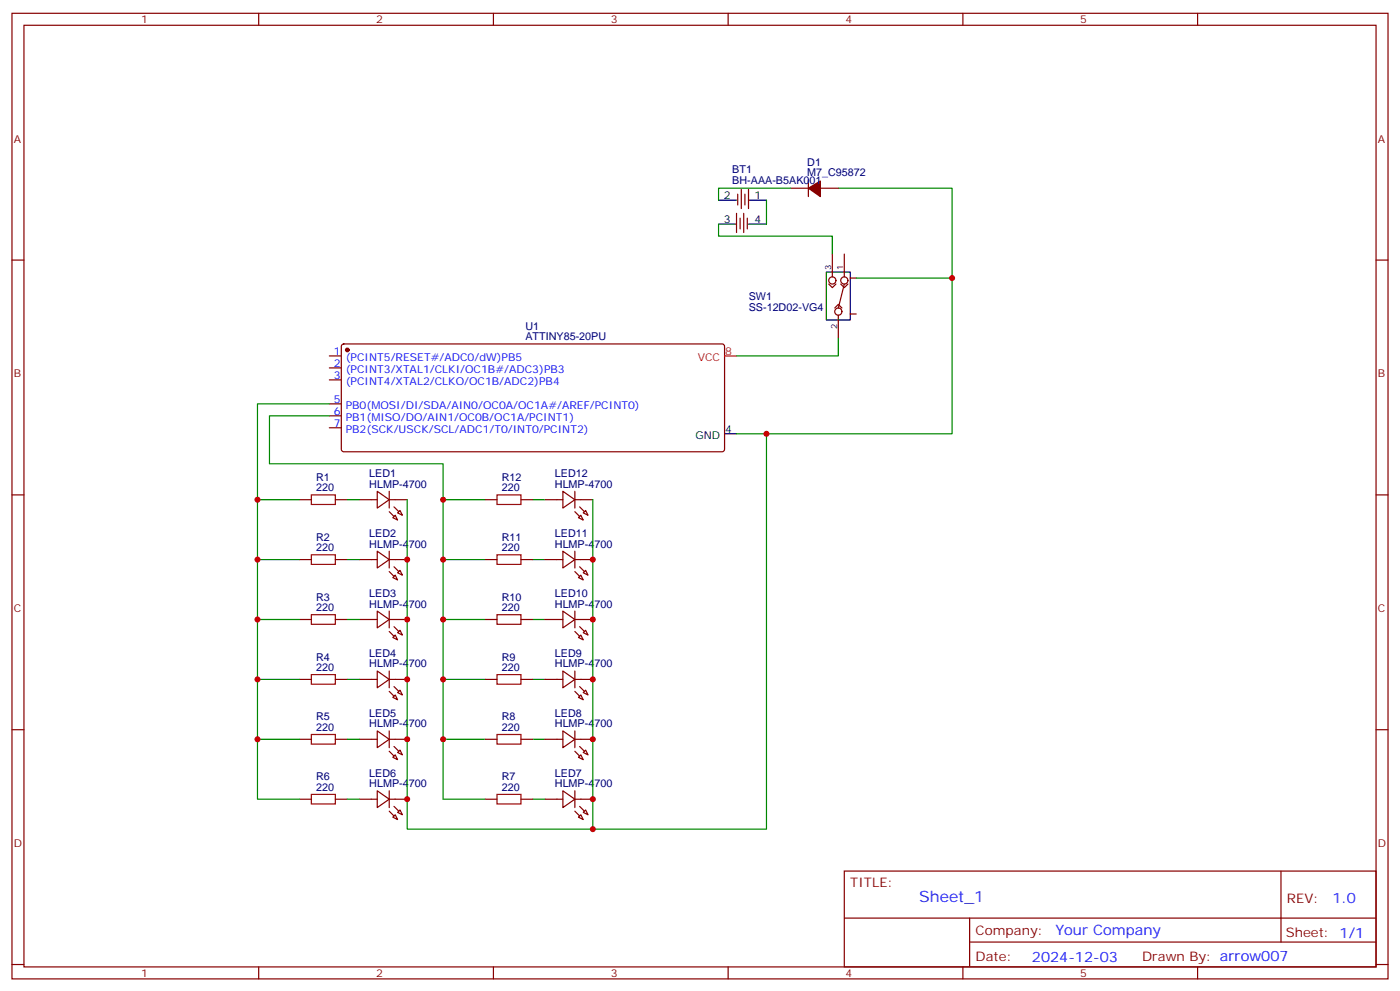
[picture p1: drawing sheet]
<svg xmlns="http://www.w3.org/2000/svg" width="412mm" height="292mm" viewBox="0 0 412 292" stroke-linecap="round" stroke-linejoin="round" font-family="sans-serif">
<g fill="none" stroke="#870000" stroke-width=".35">
<path d="M3.5 3.9h405.4v284.4h-405.4zM7.1 7.4h398.2v277.3h-398.2zM76.2 3.9v3.5M145.3 3.9v3.5M214.5 3.9v3.5M283.6 3.9v3.5M352.8 3.9v3.5M217.3 57.2v3.2M218.4 55.8v5.6M219.4 57.2v3.2M220.5 55.8v5.6M232.8 55.4h5.3"/>
<path d="M238.1 53v4.9M241.7 55.4h5.2M3.5 76.6h3.6M217 62.8v5.7M218 64.2v3.2M219.1 62.8v5.7M220.1 64.2v3.2M245.2 74.8v6.7M248.7 74.8v6.7M405.3 76.6h3.6M244.1 83.6l1.1 1.1 1-1.1M245.9 90.7l1-1.1 1.1 1.1"/>
<path d="M246.9 92.8v6.7M247.6 83.6l1.1 1.1 1.1-1.1M248.7 83.6l-1.8 7.1M250.5 81.9h1.7M250.5 92.5h1.7M97 104.8h3.5M97 108.3h3.5M97 111.9h3.5M97 118.9h3.5M100.8 101.5l.4-.2h111.8l.4 .7v30.6l-.7 .4h-111.7l-.5-.7v-30.3zM97 122.4h3.5M97 126h3.5"/>
<path d="M3.5 145.7h3.6M88.2 147.1h3.5M98.8 147.1h3.5M105.8 147.1h5.3M111.1 144.7l3.6 2.4-3.6 2.5zM114.7 147.1h5.2M114.7 144.7v4.9M115.7 152.4l.7-.7 .7 1.4zM117.1 151l.7-.7 .7 1.4zM142.9 147.1h3.5M153.5 147.1h3.5M160.5 147.1h5.3"/>
<path d="M165.8 144.7l3.5 2.4-3.5 2.5zM169.3 147.1h5.3M169.3 144.7v4.9M170.4 152.4l.7-.7 .7 1.4zM171.8 151l.7-.7 .7 1.4zM405.3 145.7h3.6M88.2 164.8h3.5M98.8 164.8h3.5M105.8 164.8h5.3M111.1 162.3l3.6 2.5-3.6 2.5zM111.1 180l3.6 2.4-3.6 2.5zM114.7 162.3v5"/>
<path d="M114.7 180v4.9M114.7 164.8h5.2M115.7 170.1l.7-.7 .7 1.4zM117.1 168.7l.7-.7 .7 1.4zM142.9 164.8h3.5M153.5 164.8h3.5M160.5 164.8h5.3M165.8 180l3.5 2.4-3.5 2.5zM165.8 162.3l3.5 2.5-3.5 2.5zM169.3 164.8h5.3M169.3 162.3v5M169.3 180v4.9"/>
<path d="M170.4 170.1l.7-.7 .7 1.4zM171.8 168.7l.7-.7 .7 1.4zM88.2 182.4h3.5M98.8 182.4h3.5M105.8 182.4h5.3M111.1 197.6l3.6 2.5-3.6 2.4zM114.7 197.6v4.9M114.7 182.4h5.2M116.4 187l.7 1.4-1.4-.7zM117.1 186.3l.7-.7 .7 1.4zM142.9 182.4h3.5M153.5 182.4h3.5"/>
<path d="M160.5 182.4h5.3M165.8 197.6l3.5 2.5-3.5 2.4zM169.3 182.4h5.3M169.3 197.6v4.9M171.1 187l.7 1.4-1.4-.7zM171.8 186.3l.7-.7 .7 1.4zM3.5 214.9h3.6M88.2 200.1h3.5M88.2 217.7h3.5M98.8 200.1h3.5M98.8 217.7h3.5M105.8 200.1h5.3"/>
<path d="M105.8 217.7h5.3M111.1 215.2l3.6 2.5-3.6 2.5zM114.7 215.2v5M114.7 200.1h5.2M114.7 217.7h5.2M115.7 205.4l.7-.8 .7 1.5zM117.1 203.9l.7-.7 .7 1.4zM142.9 200.1h3.5M142.9 217.7h3.5M153.5 200.1h3.5M153.5 217.7h3.5M160.5 200.1h5.3"/>
<path d="M160.5 217.7h5.3M165.8 215.2l3.5 2.5-3.5 2.5zM169.3 200.1h5.3M169.3 217.7h5.3M169.3 215.2v5M170.4 205.4l.7-.8 .7 1.5zM171.8 203.9l.7-.7 .7 1.4zM405.3 214.9h3.6M88.2 235.3h3.5M98.8 235.3h3.5M105.8 235.3h5.3M111.1 232.9l3.6 2.4-3.6 2.5z"/>
<path d="M114.7 232.9v4.9M114.7 235.3h5.2M115.7 223l.7-.7 .7 1.4zM117.1 221.6l.7-.7 .7 1.4zM117.1 239.2l.7-.7 .7 1.4zM142.9 235.3h3.5M153.5 235.3h3.5M160.5 235.3h5.3M165.8 232.9l3.5 2.4-3.5 2.5zM169.3 235.3h5.3M169.3 232.9v4.9M170.4 223l.7-.7 .7 1.4z"/>
<path d="M171.8 239.2l.7-.7 .7 1.4zM171.8 221.6l.7-.7 .7 1.4zM115.7 240.6l.7-.7 .7 1.4zM170.4 240.6l.7-.7 .7 1.4zM248.7 256.5h156.6v28.2h-156.6zM377.3 256.5v20.9M248.7 270.4h156.5M285.6 277.4h119.6M285.6 270.4v14.1M3.5 284h3.6M76.2 284.7v3.6M145.3 284.7v3.6"/>
<path d="M214.5 284.7v3.6M283.6 284.7v3.6M352.8 284.7v3.6M405.3 284h3.6"/>
<circle cx="245.2" cy="82.6" r="1.06"/>
<circle cx="246.9" cy="91.8" r="1.06"/>
<circle cx="248.7" cy="82.6" r="1.06"/>
</g>
<g fill="#870000" stroke="#870000" stroke-width=".35">
<path d="M238.1 55.4l3.6-2.1v4.6z"/>
<path d="M116.1 149.3l1.4 1.4z"/>
<path d="M114.7 150.7l1.4 1.4z"/>
<path d="M116.1 166.9l1.4 1.4z"/>
<path d="M114.7 168.3l1.4 1.4z"/>
<path d="M116.1 184.5l1.4 1.4z"/>
<path d="M114.7 185.9l1.4 1.5z"/>
<path d="M116.1 202.2l1.4 1.4z"/>
<path d="M114.7 203.6l1.4 1.4z"/>
<path d="M116.1 219.8l1.4 1.4z"/>
<path d="M114.7 221.2l1.4 1.4z"/>
<path d="M116.1 237.5l1.4 1.4z"/>
<path d="M114.7 238.9l1.4 1.4z"/>
<path d="M170.7 237.5l1.5 1.4z"/>
<path d="M169.3 238.9l1.4 1.4z"/>
<path d="M170.7 219.8l1.5 1.4z"/>
<path d="M169.3 221.2l1.4 1.4z"/>
<path d="M170.7 202.2l1.5 1.4z"/>
<path d="M169.3 203.6l1.4 1.4z"/>
<path d="M170.7 184.5l1.5 1.4z"/>
<path d="M169.3 185.9l1.4 1.5z"/>
<path d="M170.7 166.9l1.5 1.4z"/>
<path d="M169.3 168.3l1.4 1.4z"/>
<path d="M170.7 149.3l1.5 1.4z"/>
<path d="M169.3 150.7l1.4 1.4z"/>
<circle cx="102.3" cy="103" r=".53"/>
</g>
<path d="M211.7 58.9h5.3M220.5 58.9h5.3M211.7 66h5.3M220.5 66h5.3M243.4 80.1h7.1v14.1h-7.1zM213.4 127.7h3.6" fill="none" stroke="#000" stroke-width=".35"/>
<path d="M213.4 104.8h3.6" fill="none" stroke="#f00" stroke-width=".35"/>
<g fill="none" stroke="#008700" stroke-width=".35">
<path d="M225.8 58.9v7.1M232.8 55.4h-21.1v3.5M246.9 55.4h33.6v72.3h-63.5M211.7 66v3.5h33.5v5.3M246.9 99.5v5.3h-29.9M252.2 81.9h28.3M97 118.9h-21.2v116.4h12.4M97 122.4h-17.6v14.2h51.1v98.7h12.4M225.8 127.7v116.5h-105.9v-97.1M75.8 147.1h12.4M102.3 147.1h3.5M130.5 147.1h12.4"/>
<path d="M157 147.1h3.5M174.6 147.1v97.1M75.8 164.8h12.4M102.3 164.8h3.5M130.5 164.8h12.4M157 164.8h3.5M75.8 182.4h12.4M102.3 182.4h3.5M130.5 182.4h12.4M157 182.4h3.5M75.8 200.1h12.4M75.8 217.7h12.4"/>
<path d="M102.3 200.1h3.5M102.3 217.7h3.5M130.5 200.1h12.4M130.5 217.7h12.4M157 200.1h3.5M157 217.7h3.5M102.3 235.3h3.5M157 235.3h3.5"/>
</g>
<path d="M91.7 145.7h7.1v2.9h-7.1zM146.4 145.7h7.1v2.9h-7.1zM91.7 163.4h7.1v2.8h-7.1zM146.4 163.4h7.1v2.8h-7.1zM91.7 181h7.1v2.8h-7.1zM91.7 198.6h7.1v2.9h-7.1zM146.4 198.6h7.1v2.9h-7.1zM146.4 181h7.1v2.8h-7.1zM91.7 216.3h7.1v2.8h-7.1zM146.4 216.3h7.1v2.8h-7.1zM91.7 233.9h7.1v2.8h-7.1zM146.4 233.9h7.1v2.8h-7.1z" fill="none" stroke="#a10000" stroke-width=".35"/>
<g fill="#c00">
<circle cx="75.8" cy="182.4" r=".88"/>
<circle cx="75.8" cy="200.1" r=".88"/>
<circle cx="75.8" cy="164.8" r=".88"/>
<circle cx="75.8" cy="147.1" r=".88"/>
<circle cx="75.8" cy="217.7" r=".88"/>
<circle cx="225.8" cy="127.7" r=".88"/>
<circle cx="119.9" cy="164.8" r=".88"/>
<circle cx="119.9" cy="182.4" r=".88"/>
<circle cx="119.9" cy="200.1" r=".88"/>
<circle cx="119.9" cy="217.7" r=".88"/>
<circle cx="119.9" cy="235.3" r=".88"/>
<circle cx="130.5" cy="217.7" r=".88"/>
<circle cx="130.5" cy="147.1" r=".88"/>
<circle cx="130.5" cy="164.8" r=".88"/>
<circle cx="130.5" cy="200.1" r=".88"/>
<circle cx="130.5" cy="182.4" r=".88"/>
<circle cx="174.6" cy="244.2" r=".88"/>
<circle cx="174.6" cy="235.3" r=".88"/>
<circle cx="174.6" cy="217.7" r=".88"/>
<circle cx="174.6" cy="200.1" r=".88"/>
<circle cx="174.6" cy="182.4" r=".88"/>
<circle cx="174.6" cy="164.8" r=".88"/>
<circle cx="280.5" cy="81.9" r=".88"/>
</g>
<text font-size="4.6" fill="#00f" x="270.8" y="265.5">Sheet_1</text>
<g font-size="4.2" fill="#00f">
<text x="392.5" y="265.8">1.0</text>
<text x="310.9" y="275.3">Your Company</text>
<text x="304" y="283.1">2024-12-03</text>
</g>
<g font-size="3.9" fill="#800">
<text x="250.5" y="261.1">TITLE:</text>
<text x="379.1" y="265.8">REV:</text>
<text x="287.4" y="275.3">Company:</text>
<text x="378.7" y="275.9">Sheet: 1/1</text>
<text x="287.4" y="283">Date:</text>
<text x="336.4" y="283.1">Drawn By: arrow007</text>
</g>
<g font-size="3.2" fill="#800">
<text x="41.6" y="6.9">1</text>
<text x="110.8" y="6.9">2</text>
<text x="179.9" y="6.9">3</text>
<text x="249.1" y="6.9">4</text>
<text x="318.2" y="6.9">5</text>
<text x="4.1" y="42">A</text>
<text x="405.9" y="42">A</text>
<text x="4.1" y="111.2">B</text>
<text x="405.9" y="111.2">B</text>
<text x="4.1" y="180.3">C</text>
<text x="405.9" y="180.3">C</text>
<text x="4.1" y="249.4">D</text>
<text x="405.9" y="249.4">D</text>
<text x="41.6" y="287.7">1</text>
<text x="110.8" y="287.7">2</text>
<text x="179.9" y="287.7">3</text>
<text x="249.1" y="287.7">4</text>
<text x="318.2" y="287.7">5</text>
</g>
<g font-size="3.2" fill="#000080">
<text x="215.7" y="51.1">BT1</text>
<text x="237.8" y="51.9">M7_C95872</text>
<text x="237.8" y="48.8">D1</text>
<text x="215.7" y="54.2">BH-AAA-B5AK001</text>
<text x="220.5" y="88.3">SW1</text>
<text x="220.5" y="91.5">SS-12D02-VG4</text>
<text x="154.8" y="100.2">ATTINY85-20PU</text>
<text x="154.8" y="97.2">U1</text>
<text x="93.1" y="141.6">R1</text>
<text x="108.8" y="143.6">HLMP-4700</text>
<text x="108.8" y="140.5">LED1</text>
<text x="147.8" y="141.6">R12</text>
<text x="163.5" y="143.6">HLMP-4700</text>
<text x="163.5" y="140.5">LED12</text>
<text x="93.1" y="144.7">220</text>
<text x="147.8" y="144.7">220</text>
<text x="93.1" y="159.2">R2</text>
<text x="108.8" y="161.3">HLMP-4700</text>
<text x="108.8" y="158.2">LED2</text>
<text x="147.8" y="159.2">R11</text>
<text x="163.5" y="161.3">HLMP-4700</text>
<text x="163.5" y="158.2">LED11</text>
<text x="93.1" y="162.3">220</text>
<text x="147.8" y="162.3">220</text>
<text x="93.1" y="180">220</text>
<text x="93.1" y="176.9">R3</text>
<text x="108.8" y="178.9">HLMP-4700</text>
<text x="108.8" y="175.8">LED3</text>
<text x="147.8" y="180">220</text>
<text x="147.8" y="176.9">R10</text>
<text x="163.5" y="178.9">HLMP-4700</text>
<text x="163.5" y="175.8">LED10</text>
<text x="93.1" y="197.6">220</text>
<text x="93.1" y="194.5">R4</text>
<text x="108.8" y="196.5">HLMP-4700</text>
<text x="108.8" y="193.5">LED4</text>
<text x="147.8" y="197.6">220</text>
<text x="147.8" y="194.5">R9</text>
<text x="163.5" y="196.5">HLMP-4700</text>
<text x="163.5" y="193.5">LED9</text>
<text x="93.1" y="215.2">220</text>
<text x="93.1" y="212.2">R5</text>
<text x="108.8" y="214.2">HLMP-4700</text>
<text x="108.8" y="211.1">LED5</text>
<text x="147.8" y="215.2">220</text>
<text x="147.8" y="212.2">R8</text>
<text x="163.5" y="214.2">HLMP-4700</text>
<text x="163.5" y="211.1">LED8</text>
<text x="93.1" y="232.9">220</text>
<text x="93.1" y="229.8">R6</text>
<text x="108.8" y="231.8">HLMP-4700</text>
<text x="108.8" y="228.7">LED6</text>
<text x="147.8" y="232.9">220</text>
<text x="147.8" y="229.8">R7</text>
<text x="163.5" y="231.8">HLMP-4700</text>
<text x="163.5" y="228.7">LED7</text>
</g>
<g font-size="3.2">
<text x="213.2" y="58.6">2</text>
<text x="222.2" y="58.6">1</text>
<text x="213.2" y="65.7">3</text>
<text x="222.2" y="65.7">4</text>
<text x="204.8" y="129.2">GND</text>
<text x="213.6" y="127.4">4</text>
</g>
<g font-size="3.2" fill="#00f">
<text x="98.4" y="104.5">1</text>
<text x="98.4" y="108">2</text>
<text x="101.8" y="106.2">(PCINT5/RESET#/ADC0/dW)PB5</text>
<text x="98.4" y="111.5">3</text>
<text x="101.8" y="109.7">(PCINT3/XTAL1/CLKI/OC1B#/ADC3)PB3</text>
<text x="101.8" y="113.3">(PCINT4/XTAL2/CLKO/OC1B/ADC2)PB4</text>
<text x="98.4" y="118.6">5</text>
<text x="98.4" y="122.1">6</text>
<text x="98.4" y="125.6">7</text>
<text x="101.8" y="120.3">PB0(MOSI/DI/SDA/AIN0/OC0A/OC1A#/AREF/PCINT0)</text>
<text x="101.8" y="123.9">PB1(MISO/DO/AIN1/OC0B/OC1A/PCINT1)</text>
<text x="101.8" y="127.4">PB2(SCK/USCK/SCL/ADC1/T0/INT0/PCINT2)</text>
</g>
<g font-size="3.2" fill="#f00">
<text x="205.5" y="106.2">VCC</text>
<text x="213.6" y="104.5">8</text>
</g>
<g font-size="2.5">
<text x="244.8" y="79.4" transform="rotate(-90 244.8 79.4)">3</text>
<text x="248.4" y="79.4" transform="rotate(-90 248.4 79.4)">1</text>
<text x="246.6" y="96.9" transform="rotate(-90 246.6 96.9)">2</text>
</g>
</svg>
